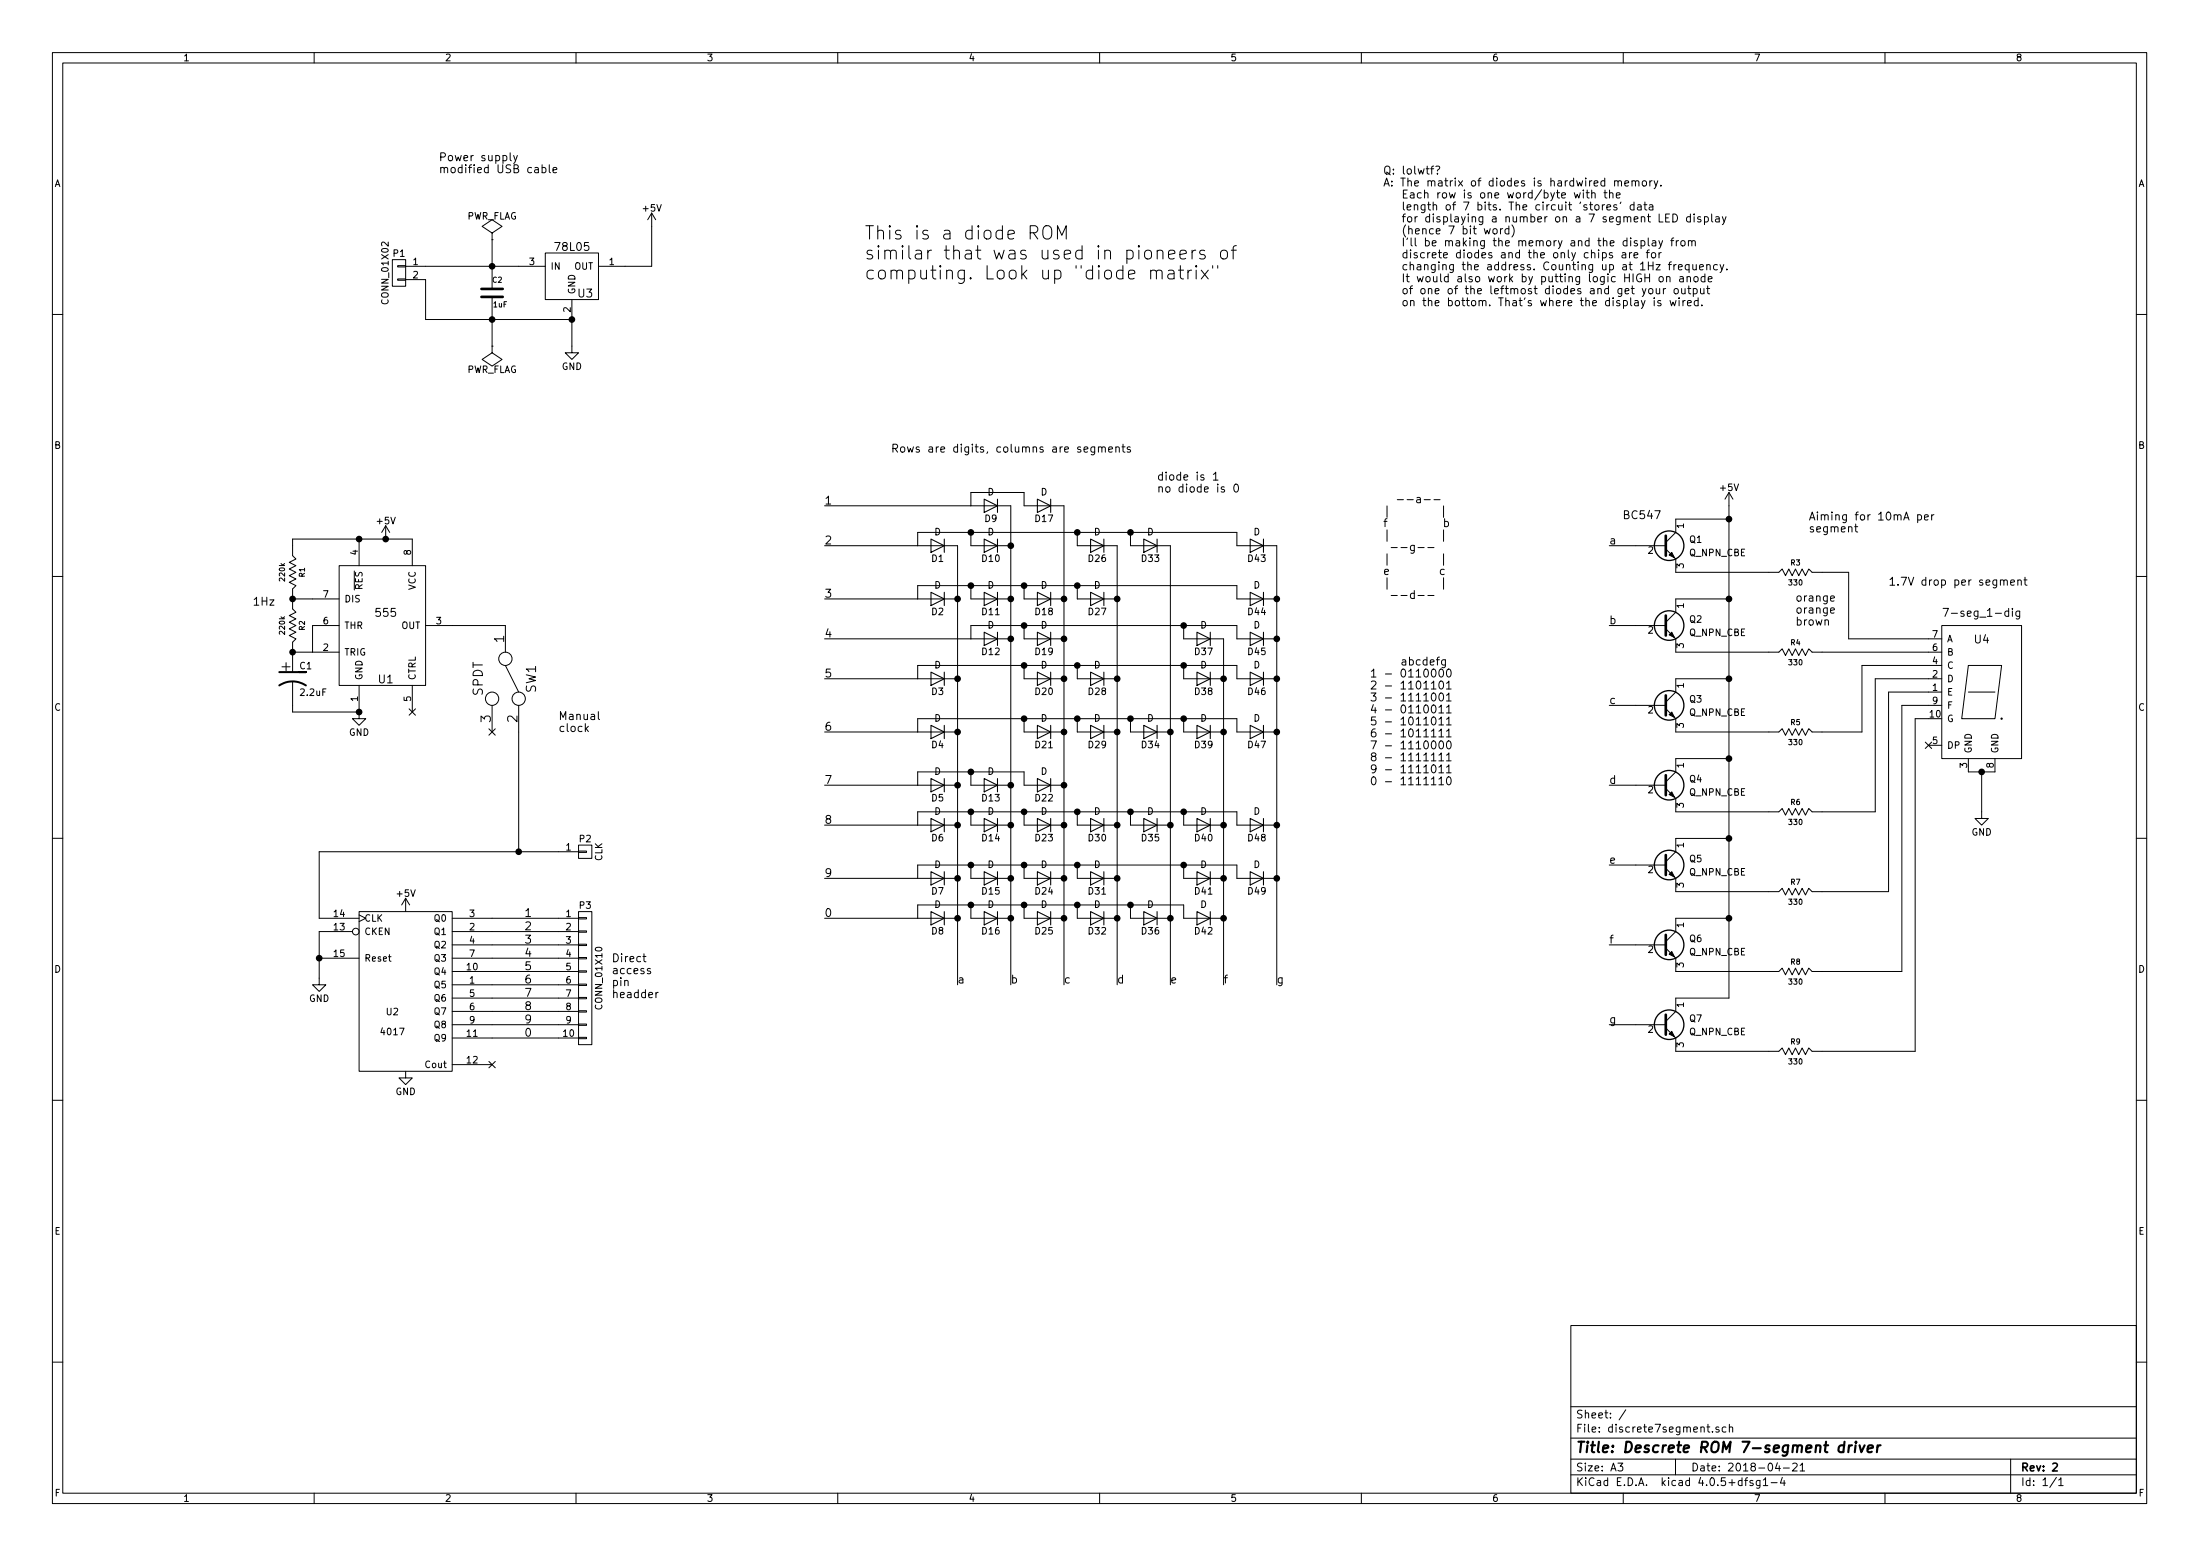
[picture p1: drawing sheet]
EESchema Schematic File Version 2
LIBS:custom-lib
LIBS:power
LIBS:device
LIBS:transistors
LIBS:conn
LIBS:linear
LIBS:regul
LIBS:74xx
LIBS:cmos4000
LIBS:adc-dac
LIBS:memory
LIBS:xilinx
LIBS:microcontrollers
LIBS:dsp
LIBS:microchip
LIBS:analog_switches
LIBS:motorola
LIBS:texas
LIBS:intel
LIBS:audio
LIBS:interface
LIBS:digital-audio
LIBS:philips
LIBS:display
LIBS:cypress
LIBS:siliconi
LIBS:opto
LIBS:atmel
LIBS:contrib
LIBS:valves
LIBS:discrete7segment-cache
EELAYER 25 0
EELAYER END
$Descr A3 16535 11693
encoding utf-8
Sheet 1 1
Title "Descrete ROM 7-segment driver"
Date "2018-04-21"
Rev "2"
Comp ""
Comment1 ""
Comment2 ""
Comment3 ""
Comment4 ""
$EndDescr
$Comp
L 4017 U2
U 1 1
P 3050 7450
F 0 "U2" H 2950 7300 50  0000 C CNN
F 1 "4017" H 2950 7150 50  0000 C CNN
F 2 "Housings_DIP:DIP-16_W7.62mm_LongPads" H 3050 7450 60  0001 C CNN
F 3 "" H 3050 7450 60  0001 C CNN
	1    3050 7450
	1    0    0    -1  
$EndComp
$Comp
L D D9
U 1 1
P 7450 3800
F 0 "D9" H 7450 3900 50  0000 C CNN
F 1 "D" H 7450 3700 50  0000 C CNN
F 2 "Diodes_ThroughHole:Diode_DO-41_SOD81_Vertical_KathodeUp" H 7450 3800 50  0001 C CNN
F 3 "" H 7450 3800 50  0000 C CNN
	1    7450 3800
	-1   0    0    1   
$EndComp
$Comp
L D D17
U 1 1
P 7850 3800
F 0 "D17" H 7850 3900 50  0000 C CNN
F 1 "D" H 7850 3700 50  0000 C CNN
F 2 "Diodes_ThroughHole:Diode_DO-41_SOD81_Vertical_KathodeUp" H 7850 3800 50  0001 C CNN
F 3 "" H 7850 3800 50  0000 C CNN
	1    7850 3800
	-1   0    0    1   
$EndComp
$Comp
L D D10
U 1 1
P 7450 4100
F 0 "D10" H 7450 4200 50  0000 C CNN
F 1 "D" H 7450 4000 50  0000 C CNN
F 2 "Diodes_ThroughHole:Diode_DO-41_SOD81_Vertical_KathodeUp" H 7450 4100 50  0001 C CNN
F 3 "" H 7450 4100 50  0000 C CNN
	1    7450 4100
	-1   0    0    1   
$EndComp
$Comp
L D D1
U 1 1
P 7050 4100
F 0 "D1" H 7050 4200 50  0000 C CNN
F 1 "D" H 7050 4000 50  0000 C CNN
F 2 "Diodes_ThroughHole:Diode_DO-41_SOD81_Vertical_KathodeUp" H 7050 4100 50  0001 C CNN
F 3 "" H 7050 4100 50  0000 C CNN
	1    7050 4100
	-1   0    0    1   
$EndComp
$Comp
L D D26
U 1 1
P 8250 4100
F 0 "D26" H 8250 4200 50  0000 C CNN
F 1 "D" H 8250 4000 50  0000 C CNN
F 2 "Diodes_ThroughHole:Diode_DO-41_SOD81_Vertical_KathodeUp" H 8250 4100 50  0001 C CNN
F 3 "" H 8250 4100 50  0000 C CNN
	1    8250 4100
	-1   0    0    1   
$EndComp
$Comp
L D D33
U 1 1
P 8650 4100
F 0 "D33" H 8650 4200 50  0000 C CNN
F 1 "D" H 8650 4000 50  0000 C CNN
F 2 "Diodes_ThroughHole:Diode_DO-41_SOD81_Vertical_KathodeUp" H 8650 4100 50  0001 C CNN
F 3 "" H 8650 4100 50  0000 C CNN
	1    8650 4100
	-1   0    0    1   
$EndComp
$Comp
L D D43
U 1 1
P 9450 4100
F 0 "D43" H 9450 4200 50  0000 C CNN
F 1 "D" H 9450 4000 50  0000 C CNN
F 2 "Diodes_ThroughHole:Diode_DO-41_SOD81_Vertical_KathodeUp" H 9450 4100 50  0001 C CNN
F 3 "" H 9450 4100 50  0000 C CNN
	1    9450 4100
	-1   0    0    1   
$EndComp
$Comp
L D D2
U 1 1
P 7050 4500
F 0 "D2" H 7050 4600 50  0000 C CNN
F 1 "D" H 7050 4400 50  0000 C CNN
F 2 "Diodes_ThroughHole:Diode_DO-41_SOD81_Vertical_KathodeUp" H 7050 4500 50  0001 C CNN
F 3 "" H 7050 4500 50  0000 C CNN
	1    7050 4500
	-1   0    0    1   
$EndComp
$Comp
L D D11
U 1 1
P 7450 4500
F 0 "D11" H 7450 4600 50  0000 C CNN
F 1 "D" H 7450 4400 50  0000 C CNN
F 2 "Diodes_ThroughHole:Diode_DO-41_SOD81_Vertical_KathodeUp" H 7450 4500 50  0001 C CNN
F 3 "" H 7450 4500 50  0000 C CNN
	1    7450 4500
	-1   0    0    1   
$EndComp
$Comp
L D D18
U 1 1
P 7850 4500
F 0 "D18" H 7850 4600 50  0000 C CNN
F 1 "D" H 7850 4400 50  0000 C CNN
F 2 "Diodes_ThroughHole:Diode_DO-41_SOD81_Vertical_KathodeUp" H 7850 4500 50  0001 C CNN
F 3 "" H 7850 4500 50  0000 C CNN
	1    7850 4500
	-1   0    0    1   
$EndComp
$Comp
L D D27
U 1 1
P 8250 4500
F 0 "D27" H 8250 4600 50  0000 C CNN
F 1 "D" H 8250 4400 50  0000 C CNN
F 2 "Diodes_ThroughHole:Diode_DO-41_SOD81_Vertical_KathodeUp" H 8250 4500 50  0001 C CNN
F 3 "" H 8250 4500 50  0000 C CNN
	1    8250 4500
	-1   0    0    1   
$EndComp
$Comp
L D D6
U 1 1
P 7050 6200
F 0 "D6" H 7050 6300 50  0000 C CNN
F 1 "D" H 7050 6100 50  0000 C CNN
F 2 "Diodes_ThroughHole:Diode_DO-41_SOD81_Vertical_KathodeUp" H 7050 6200 50  0001 C CNN
F 3 "" H 7050 6200 50  0000 C CNN
	1    7050 6200
	-1   0    0    1   
$EndComp
$Comp
L D D14
U 1 1
P 7450 6200
F 0 "D14" H 7450 6300 50  0000 C CNN
F 1 "D" H 7450 6100 50  0000 C CNN
F 2 "Diodes_ThroughHole:Diode_DO-41_SOD81_Vertical_KathodeUp" H 7450 6200 50  0001 C CNN
F 3 "" H 7450 6200 50  0000 C CNN
	1    7450 6200
	-1   0    0    1   
$EndComp
$Comp
L D D23
U 1 1
P 7850 6200
F 0 "D23" H 7850 6300 50  0000 C CNN
F 1 "D" H 7850 6100 50  0000 C CNN
F 2 "Diodes_ThroughHole:Diode_DO-41_SOD81_Vertical_KathodeUp" H 7850 6200 50  0001 C CNN
F 3 "" H 7850 6200 50  0000 C CNN
	1    7850 6200
	-1   0    0    1   
$EndComp
$Comp
L D D30
U 1 1
P 8250 6200
F 0 "D30" H 8250 6300 50  0000 C CNN
F 1 "D" H 8250 6100 50  0000 C CNN
F 2 "Diodes_ThroughHole:Diode_DO-41_SOD81_Vertical_KathodeUp" H 8250 6200 50  0001 C CNN
F 3 "" H 8250 6200 50  0000 C CNN
	1    8250 6200
	-1   0    0    1   
$EndComp
$Comp
L D D35
U 1 1
P 8650 6200
F 0 "D35" H 8650 6300 50  0000 C CNN
F 1 "D" H 8650 6100 50  0000 C CNN
F 2 "Diodes_ThroughHole:Diode_DO-41_SOD81_Vertical_KathodeUp" H 8650 6200 50  0001 C CNN
F 3 "" H 8650 6200 50  0000 C CNN
	1    8650 6200
	-1   0    0    1   
$EndComp
$Comp
L D D40
U 1 1
P 9050 6200
F 0 "D40" H 9050 6300 50  0000 C CNN
F 1 "D" H 9050 6100 50  0000 C CNN
F 2 "Diodes_ThroughHole:Diode_DO-41_SOD81_Vertical_KathodeUp" H 9050 6200 50  0001 C CNN
F 3 "" H 9050 6200 50  0000 C CNN
	1    9050 6200
	-1   0    0    1   
$EndComp
$Comp
L D D48
U 1 1
P 9450 6200
F 0 "D48" H 9450 6300 50  0000 C CNN
F 1 "D" H 9450 6100 50  0000 C CNN
F 2 "Diodes_ThroughHole:Diode_DO-41_SOD81_Vertical_KathodeUp" H 9450 6200 50  0001 C CNN
F 3 "" H 9450 6200 50  0000 C CNN
	1    9450 6200
	-1   0    0    1   
$EndComp
$Comp
L D D44
U 1 1
P 9450 4500
F 0 "D44" H 9450 4600 50  0000 C CNN
F 1 "D" H 9450 4400 50  0000 C CNN
F 2 "Diodes_ThroughHole:Diode_DO-41_SOD81_Vertical_KathodeUp" H 9450 4500 50  0001 C CNN
F 3 "" H 9450 4500 50  0000 C CNN
	1    9450 4500
	-1   0    0    1   
$EndComp
$Comp
L D D12
U 1 1
P 7450 4800
F 0 "D12" H 7450 4900 50  0000 C CNN
F 1 "D" H 7450 4700 50  0000 C CNN
F 2 "Diodes_ThroughHole:Diode_DO-41_SOD81_Vertical_KathodeUp" H 7450 4800 50  0001 C CNN
F 3 "" H 7450 4800 50  0000 C CNN
	1    7450 4800
	-1   0    0    1   
$EndComp
$Comp
L D D19
U 1 1
P 7850 4800
F 0 "D19" H 7850 4900 50  0000 C CNN
F 1 "D" H 7850 4700 50  0000 C CNN
F 2 "Diodes_ThroughHole:Diode_DO-41_SOD81_Vertical_KathodeUp" H 7850 4800 50  0001 C CNN
F 3 "" H 7850 4800 50  0000 C CNN
	1    7850 4800
	-1   0    0    1   
$EndComp
$Comp
L D D45
U 1 1
P 9450 4800
F 0 "D45" H 9450 4900 50  0000 C CNN
F 1 "D" H 9450 4700 50  0000 C CNN
F 2 "Diodes_ThroughHole:Diode_DO-41_SOD81_Vertical_KathodeUp" H 9450 4800 50  0001 C CNN
F 3 "" H 9450 4800 50  0000 C CNN
	1    9450 4800
	-1   0    0    1   
$EndComp
$Comp
L D D37
U 1 1
P 9050 4800
F 0 "D37" H 9050 4900 50  0000 C CNN
F 1 "D" H 9050 4700 50  0000 C CNN
F 2 "Diodes_ThroughHole:Diode_DO-41_SOD81_Vertical_KathodeUp" H 9050 4800 50  0001 C CNN
F 3 "" H 9050 4800 50  0000 C CNN
	1    9050 4800
	-1   0    0    1   
$EndComp
$Comp
L D D3
U 1 1
P 7050 5100
F 0 "D3" H 7050 5200 50  0000 C CNN
F 1 "D" H 7050 5000 50  0000 C CNN
F 2 "Diodes_ThroughHole:Diode_DO-41_SOD81_Vertical_KathodeUp" H 7050 5100 50  0001 C CNN
F 3 "" H 7050 5100 50  0000 C CNN
	1    7050 5100
	-1   0    0    1   
$EndComp
$Comp
L D D20
U 1 1
P 7850 5100
F 0 "D20" H 7850 5200 50  0000 C CNN
F 1 "D" H 7850 5000 50  0000 C CNN
F 2 "Diodes_ThroughHole:Diode_DO-41_SOD81_Vertical_KathodeUp" H 7850 5100 50  0001 C CNN
F 3 "" H 7850 5100 50  0000 C CNN
	1    7850 5100
	-1   0    0    1   
$EndComp
$Comp
L D D28
U 1 1
P 8250 5100
F 0 "D28" H 8250 5200 50  0000 C CNN
F 1 "D" H 8250 5000 50  0000 C CNN
F 2 "Diodes_ThroughHole:Diode_DO-41_SOD81_Vertical_KathodeUp" H 8250 5100 50  0001 C CNN
F 3 "" H 8250 5100 50  0000 C CNN
	1    8250 5100
	-1   0    0    1   
$EndComp
$Comp
L D D46
U 1 1
P 9450 5100
F 0 "D46" H 9450 5200 50  0000 C CNN
F 1 "D" H 9450 5000 50  0000 C CNN
F 2 "Diodes_ThroughHole:Diode_DO-41_SOD81_Vertical_KathodeUp" H 9450 5100 50  0001 C CNN
F 3 "" H 9450 5100 50  0000 C CNN
	1    9450 5100
	-1   0    0    1   
$EndComp
$Comp
L D D38
U 1 1
P 9050 5100
F 0 "D38" H 9050 5200 50  0000 C CNN
F 1 "D" H 9050 5000 50  0000 C CNN
F 2 "Diodes_ThroughHole:Diode_DO-41_SOD81_Vertical_KathodeUp" H 9050 5100 50  0001 C CNN
F 3 "" H 9050 5100 50  0000 C CNN
	1    9050 5100
	-1   0    0    1   
$EndComp
$Comp
L D D4
U 1 1
P 7050 5500
F 0 "D4" H 7050 5600 50  0000 C CNN
F 1 "D" H 7050 5400 50  0000 C CNN
F 2 "Diodes_ThroughHole:Diode_DO-41_SOD81_Vertical_KathodeUp" H 7050 5500 50  0001 C CNN
F 3 "" H 7050 5500 50  0000 C CNN
	1    7050 5500
	-1   0    0    1   
$EndComp
$Comp
L D D21
U 1 1
P 7850 5500
F 0 "D21" H 7850 5600 50  0000 C CNN
F 1 "D" H 7850 5400 50  0000 C CNN
F 2 "Diodes_ThroughHole:Diode_DO-41_SOD81_Vertical_KathodeUp" H 7850 5500 50  0001 C CNN
F 3 "" H 7850 5500 50  0000 C CNN
	1    7850 5500
	-1   0    0    1   
$EndComp
$Comp
L D D29
U 1 1
P 8250 5500
F 0 "D29" H 8250 5600 50  0000 C CNN
F 1 "D" H 8250 5400 50  0000 C CNN
F 2 "Diodes_ThroughHole:Diode_DO-41_SOD81_Vertical_KathodeUp" H 8250 5500 50  0001 C CNN
F 3 "" H 8250 5500 50  0000 C CNN
	1    8250 5500
	-1   0    0    1   
$EndComp
$Comp
L D D34
U 1 1
P 8650 5500
F 0 "D34" H 8650 5600 50  0000 C CNN
F 1 "D" H 8650 5400 50  0000 C CNN
F 2 "Diodes_ThroughHole:Diode_DO-41_SOD81_Vertical_KathodeUp" H 8650 5500 50  0001 C CNN
F 3 "" H 8650 5500 50  0000 C CNN
	1    8650 5500
	-1   0    0    1   
$EndComp
$Comp
L D D39
U 1 1
P 9050 5500
F 0 "D39" H 9050 5600 50  0000 C CNN
F 1 "D" H 9050 5400 50  0000 C CNN
F 2 "Diodes_ThroughHole:Diode_DO-41_SOD81_Vertical_KathodeUp" H 9050 5500 50  0001 C CNN
F 3 "" H 9050 5500 50  0000 C CNN
	1    9050 5500
	-1   0    0    1   
$EndComp
$Comp
L D D47
U 1 1
P 9450 5500
F 0 "D47" H 9450 5600 50  0000 C CNN
F 1 "D" H 9450 5400 50  0000 C CNN
F 2 "Diodes_ThroughHole:Diode_DO-41_SOD81_Vertical_KathodeUp" H 9450 5500 50  0001 C CNN
F 3 "" H 9450 5500 50  0000 C CNN
	1    9450 5500
	-1   0    0    1   
$EndComp
$Comp
L D D5
U 1 1
P 7050 5900
F 0 "D5" H 7050 6000 50  0000 C CNN
F 1 "D" H 7050 5800 50  0000 C CNN
F 2 "Diodes_ThroughHole:Diode_DO-41_SOD81_Vertical_KathodeUp" H 7050 5900 50  0001 C CNN
F 3 "" H 7050 5900 50  0000 C CNN
	1    7050 5900
	-1   0    0    1   
$EndComp
$Comp
L D D22
U 1 1
P 7850 5900
F 0 "D22" H 7850 6000 50  0000 C CNN
F 1 "D" H 7850 5800 50  0000 C CNN
F 2 "Diodes_ThroughHole:Diode_DO-41_SOD81_Vertical_KathodeUp" H 7850 5900 50  0001 C CNN
F 3 "" H 7850 5900 50  0000 C CNN
	1    7850 5900
	-1   0    0    1   
$EndComp
$Comp
L D D13
U 1 1
P 7450 5900
F 0 "D13" H 7450 6000 50  0000 C CNN
F 1 "D" H 7450 5800 50  0000 C CNN
F 2 "Diodes_ThroughHole:Diode_DO-41_SOD81_Vertical_KathodeUp" H 7450 5900 50  0001 C CNN
F 3 "" H 7450 5900 50  0000 C CNN
	1    7450 5900
	-1   0    0    1   
$EndComp
$Comp
L D D7
U 1 1
P 7050 6600
F 0 "D7" H 7050 6700 50  0000 C CNN
F 1 "D" H 7050 6500 50  0000 C CNN
F 2 "Diodes_ThroughHole:Diode_DO-41_SOD81_Vertical_KathodeUp" H 7050 6600 50  0001 C CNN
F 3 "" H 7050 6600 50  0000 C CNN
	1    7050 6600
	-1   0    0    1   
$EndComp
$Comp
L D D15
U 1 1
P 7450 6600
F 0 "D15" H 7450 6700 50  0000 C CNN
F 1 "D" H 7450 6500 50  0000 C CNN
F 2 "Diodes_ThroughHole:Diode_DO-41_SOD81_Vertical_KathodeUp" H 7450 6600 50  0001 C CNN
F 3 "" H 7450 6600 50  0000 C CNN
	1    7450 6600
	-1   0    0    1   
$EndComp
$Comp
L D D24
U 1 1
P 7850 6600
F 0 "D24" H 7850 6700 50  0000 C CNN
F 1 "D" H 7850 6500 50  0000 C CNN
F 2 "Diodes_ThroughHole:Diode_DO-41_SOD81_Vertical_KathodeUp" H 7850 6600 50  0001 C CNN
F 3 "" H 7850 6600 50  0000 C CNN
	1    7850 6600
	-1   0    0    1   
$EndComp
$Comp
L D D31
U 1 1
P 8250 6600
F 0 "D31" H 8250 6700 50  0000 C CNN
F 1 "D" H 8250 6500 50  0000 C CNN
F 2 "Diodes_ThroughHole:Diode_DO-41_SOD81_Vertical_KathodeUp" H 8250 6600 50  0001 C CNN
F 3 "" H 8250 6600 50  0000 C CNN
	1    8250 6600
	-1   0    0    1   
$EndComp
$Comp
L D D41
U 1 1
P 9050 6600
F 0 "D41" H 9050 6700 50  0000 C CNN
F 1 "D" H 9050 6500 50  0000 C CNN
F 2 "Diodes_ThroughHole:Diode_DO-41_SOD81_Vertical_KathodeUp" H 9050 6600 50  0001 C CNN
F 3 "" H 9050 6600 50  0000 C CNN
	1    9050 6600
	-1   0    0    1   
$EndComp
$Comp
L D D49
U 1 1
P 9450 6600
F 0 "D49" H 9450 6700 50  0000 C CNN
F 1 "D" H 9450 6500 50  0000 C CNN
F 2 "Diodes_ThroughHole:Diode_DO-41_SOD81_Vertical_KathodeUp" H 9450 6600 50  0001 C CNN
F 3 "" H 9450 6600 50  0000 C CNN
	1    9450 6600
	-1   0    0    1   
$EndComp
$Comp
L D D42
U 1 1
P 9050 6900
F 0 "D42" H 9050 7000 50  0000 C CNN
F 1 "D" H 9050 6800 50  0000 C CNN
F 2 "Diodes_ThroughHole:Diode_DO-41_SOD81_Vertical_KathodeUp" H 9050 6900 50  0001 C CNN
F 3 "" H 9050 6900 50  0000 C CNN
	1    9050 6900
	-1   0    0    1   
$EndComp
$Comp
L D D36
U 1 1
P 8650 6900
F 0 "D36" H 8650 7000 50  0000 C CNN
F 1 "D" H 8650 6800 50  0000 C CNN
F 2 "Diodes_ThroughHole:Diode_DO-41_SOD81_Vertical_KathodeUp" H 8650 6900 50  0001 C CNN
F 3 "" H 8650 6900 50  0000 C CNN
	1    8650 6900
	-1   0    0    1   
$EndComp
$Comp
L D D32
U 1 1
P 8250 6900
F 0 "D32" H 8250 7000 50  0000 C CNN
F 1 "D" H 8250 6800 50  0000 C CNN
F 2 "Diodes_ThroughHole:Diode_DO-41_SOD81_Vertical_KathodeUp" H 8250 6900 50  0001 C CNN
F 3 "" H 8250 6900 50  0000 C CNN
	1    8250 6900
	-1   0    0    1   
$EndComp
$Comp
L D D25
U 1 1
P 7850 6900
F 0 "D25" H 7850 7000 50  0000 C CNN
F 1 "D" H 7850 6800 50  0000 C CNN
F 2 "Diodes_ThroughHole:Diode_DO-41_SOD81_Vertical_KathodeUp" H 7850 6900 50  0001 C CNN
F 3 "" H 7850 6900 50  0000 C CNN
	1    7850 6900
	-1   0    0    1   
$EndComp
$Comp
L D D16
U 1 1
P 7450 6900
F 0 "D16" H 7450 7000 50  0000 C CNN
F 1 "D" H 7450 6800 50  0000 C CNN
F 2 "Diodes_ThroughHole:Diode_DO-41_SOD81_Vertical_KathodeUp" H 7450 6900 50  0001 C CNN
F 3 "" H 7450 6900 50  0000 C CNN
	1    7450 6900
	-1   0    0    1   
$EndComp
$Comp
L D D8
U 1 1
P 7050 6900
F 0 "D8" H 7050 7000 50  0000 C CNN
F 1 "D" H 7050 6800 50  0000 C CNN
F 2 "Diodes_ThroughHole:Diode_DO-41_SOD81_Vertical_KathodeUp" H 7050 6900 50  0001 C CNN
F 3 "" H 7050 6900 50  0000 C CNN
	1    7050 6900
	-1   0    0    1   
$EndComp
Text Notes 6500 2100 0    100  ~ 0
This is a diode ROM\nsimilar that was used in pioneers of\ncomputing. Look up "diode matrix"
Text Notes 6700 3400 0    60   ~ 0
Rows are digits, columns are segments
Text Notes 10400 4500 0    60   ~ 0
  --a--\n|        |\nf         b\n|        |\n --g--\n|        |\ne        c\n|        |\n --d--
$Comp
L PWR_FLAG #FLG01
U 1 1
P 3700 1800
F 0 "#FLG01" H 3700 1895 50  0001 C CNN
F 1 "PWR_FLAG" H 3700 1980 50  0000 C CNN
F 2 "" H 3700 1800 50  0000 C CNN
F 3 "" H 3700 1800 50  0000 C CNN
	1    3700 1800
	1    0    0    -1  
$EndComp
$Comp
L CONN_01X02 P1
U 1 1
P 3000 2050
F 0 "P1" H 3000 2200 50  0000 C CNN
F 1 "CONN_01X02" V 3100 2050 50  0000 C CNN
F 2 "Pin_Headers:Pin_Header_Straight_1x02" H 3000 2050 50  0001 C CNN
F 3 "" H 3000 2050 50  0000 C CNN
	1    3000 2050
	-1   0    0    -1  
$EndComp
$Comp
L GND #PWR02
U 1 1
P 4300 2600
F 0 "#PWR02" H 4300 2350 50  0001 C CNN
F 1 "GND" H 4300 2450 50  0000 C CNN
F 2 "" H 4300 2600 50  0000 C CNN
F 3 "" H 4300 2600 50  0000 C CNN
	1    4300 2600
	1    0    0    -1  
$EndComp
$Comp
L +5V #PWR03
U 1 1
P 4900 1700
F 0 "#PWR03" H 4900 1550 50  0001 C CNN
F 1 "+5V" H 4900 1840 50  0000 C CNN
F 2 "" H 4900 1700 50  0000 C CNN
F 3 "" H 4900 1700 50  0000 C CNN
	1    4900 1700
	1    0    0    -1  
$EndComp
$Comp
L +5V #PWR04
U 1 1
P 2900 4050
F 0 "#PWR04" H 2900 3900 50  0001 C CNN
F 1 "+5V" H 2900 4190 50  0000 C CNN
F 2 "" H 2900 4050 50  0000 C CNN
F 3 "" H 2900 4050 50  0000 C CNN
	1    2900 4050
	1    0    0    -1  
$EndComp
$Comp
L +5V #PWR05
U 1 1
P 3050 6850
F 0 "#PWR05" H 3050 6700 50  0001 C CNN
F 1 "+5V" H 3050 6990 50  0000 C CNN
F 2 "" H 3050 6850 50  0000 C CNN
F 3 "" H 3050 6850 50  0000 C CNN
	1    3050 6850
	1    0    0    -1  
$EndComp
$Comp
L GND #PWR06
U 1 1
P 2700 5350
F 0 "#PWR06" H 2700 5100 50  0001 C CNN
F 1 "GND" H 2700 5200 50  0000 C CNN
F 2 "" H 2700 5350 50  0000 C CNN
F 3 "" H 2700 5350 50  0000 C CNN
	1    2700 5350
	1    0    0    -1  
$EndComp
$Comp
L GND #PWR07
U 1 1
P 3050 8050
F 0 "#PWR07" H 3050 7800 50  0001 C CNN
F 1 "GND" H 3050 7900 50  0000 C CNN
F 2 "" H 3050 8050 50  0000 C CNN
F 3 "" H 3050 8050 50  0000 C CNN
	1    3050 8050
	1    0    0    -1  
$EndComp
Text Label 7200 7400 0    60   ~ 0
a
Text Label 7600 7400 0    60   ~ 0
b
Text Label 8000 7400 0    60   ~ 0
c
Text Label 8400 7400 0    60   ~ 0
d
Text Label 8800 7400 0    60   ~ 0
e
Text Label 9200 7400 0    60   ~ 0
f
Text Label 9600 7400 0    60   ~ 0
g
$Comp
L R R1
U 1 1
P 2200 4300
F 0 "R1" H 2200 4375 40  0000 C CNN
F 1 "220k" H 2200 4225 40  0000 C CNN
F 2 "Resistors_ThroughHole:Resistor_Horizontal_RM7mm" H 2200 4300 60  0001 C CNN
F 3 "" H 2200 4300 60  0000 C CNN
	1    2200 4300
	0    1    1    0   
$EndComp
$Comp
L R R2
U 1 1
P 2200 4700
F 0 "R2" H 2200 4775 40  0000 C CNN
F 1 "220k" H 2200 4625 40  0000 C CNN
F 2 "Resistors_ThroughHole:Resistor_Horizontal_RM7mm" H 2200 4700 60  0001 C CNN
F 3 "" H 2200 4700 60  0000 C CNN
	1    2200 4700
	0    1    1    0   
$EndComp
$Comp
L 555 U1
U 1 1
P 2900 4700
F 0 "U1" H 2900 4300 60  0000 C CNN
F 1 "555" H 2900 4800 60  0000 C CNN
F 2 "Housings_DIP:DIP-8_W7.62mm_LongPads" H 2600 4800 60  0001 C CNN
F 3 "" H 2600 4800 60  0000 C CNN
	1    2900 4700
	1    0    0    -1  
$EndComp
$Comp
L GND #PWR08
U 1 1
P 2400 7350
F 0 "#PWR08" H 2400 7100 50  0001 C CNN
F 1 "GND" H 2400 7200 50  0000 C CNN
F 2 "" H 2400 7350 50  0000 C CNN
F 3 "" H 2400 7350 50  0000 C CNN
	1    2400 7350
	1    0    0    -1  
$EndComp
NoConn ~ 3700 8000
Text Notes 3300 1300 0    60   ~ 0
Power supply\nmodified USB cable
Text Notes 1900 4550 0    60   ~ 0
1Hz
$Comp
L +5V #PWR09
U 1 1
P 13000 3800
F 0 "#PWR09" H 13000 3650 50  0001 C CNN
F 1 "+5V" H 13000 3940 50  0000 C CNN
F 2 "" H 13000 3800 50  0000 C CNN
F 3 "" H 13000 3800 50  0000 C CNN
	1    13000 3800
	1    0    0    -1  
$EndComp
Text Label 12100 4100 0    60   ~ 0
a
Text Label 12100 4700 0    60   ~ 0
b
Text Label 12100 5300 0    60   ~ 0
c
Text Label 12100 5900 0    60   ~ 0
d
Text Label 12100 6500 0    60   ~ 0
e
Text Label 12100 7100 0    60   ~ 0
f
Text Label 12100 7700 0    60   ~ 0
g
Text Notes 10300 5900 0    60   ~ 0
     abcdefg\n1 - 0110000\n2 - 1101101\n3 - 1111001\n4 - 0110011\n5 - 1011011\n6 - 1011111\n7 - 1110000\n8 - 1111111\n9 - 1111011\n0 - 1111110
Text Notes 10400 2300 0    60   ~ 0
Q: lolwtf?\nA: The matrix of diodes is hardwired memory.\n   Each row is one word/byte with the \n   length of 7 bits. The circuit 'stores' data\n   for displaying a number on a 7 segment LED display\n   (hence 7 bit word)\n   I'll be making the memory and the display from\n   discrete diodes and the only chips are for\n   changing the address. Counting up at 1Hz frequency.\n   It would also work by putting logic HIGH on anode\n   of one of the leftmost diodes and get your output\n   on the bottom. That's where the display is wired.
Text Notes 8700 3700 0    60   ~ 0
diode is 1\nno diode is 0
NoConn ~ 3100 5350
$Comp
L CONN_01X01 P2
U 1 1
P 4400 6400
F 0 "P2" H 4400 6500 50  0000 C CNN
F 1 "CLK" V 4500 6400 50  0000 C CNN
F 2 "Pin_Headers:Pin_Header_Straight_1x01" H 4400 6400 50  0001 C CNN
F 3 "" H 4400 6400 50  0000 C CNN
	1    4400 6400
	1    0    0    -1  
$EndComp
Text Label 6200 3800 0    60   ~ 0
1
Text Label 6200 4100 0    60   ~ 0
2
Text Label 6200 4500 0    60   ~ 0
3
Text Label 6200 4800 0    60   ~ 0
4
Text Label 6200 5100 0    60   ~ 0
5
Text Label 6200 5500 0    60   ~ 0
6
Text Label 6200 5900 0    60   ~ 0
7
Text Label 6200 6200 0    60   ~ 0
8
Text Label 6200 6600 0    60   ~ 0
9
Text Label 6200 6900 0    60   ~ 0
0
Text Label 4000 6900 2    60   ~ 0
1
Text Label 4000 7000 2    60   ~ 0
2
Text Label 4000 7100 2    60   ~ 0
3
Text Label 4000 7200 2    60   ~ 0
4
Text Label 4000 7300 2    60   ~ 0
5
Text Label 4000 7400 2    60   ~ 0
6
Text Label 4000 7500 2    60   ~ 0
7
Text Label 4000 7600 2    60   ~ 0
8
Text Label 4000 7700 2    60   ~ 0
9
Text Label 4000 7800 2    60   ~ 0
0
$Comp
L CONN_01X10 P3
U 1 1
P 4400 7350
F 0 "P3" H 4400 7900 50  0000 C CNN
F 1 "CONN_01X10" V 4500 7350 50  0000 C CNN
F 2 "Pin_Headers:Pin_Header_Straight_1x10" H 4400 7350 50  0001 C CNN
F 3 "" H 4400 7350 50  0000 C CNN
	1    4400 7350
	1    0    0    -1  
$EndComp
$Comp
L 78L05 U3
U 1 1
P 4300 2100
F 0 "U3" H 4400 2000 60  0000 C CNN
F 1 "78L05" H 4300 2350 60  0000 C CNN
F 2 "TO_SOT_Packages_THT:TO-92_Inline_Narrow_Oval" H 4200 2200 60  0001 C CNN
F 3 "" H 4200 2200 60  0000 C CNN
	1    4300 2100
	1    0    0    -1  
$EndComp
$Comp
L C C2
U 1 1
P 3700 2200
F 0 "C2" H 3700 2300 40  0000 L CNN
F 1 "1uF" H 3706 2115 40  0000 L CNN
F 2 "Capacitors_ThroughHole:C_Radial_D5_L6_P2.5" H 3738 2050 30  0001 C CNN
F 3 "" H 3700 2200 60  0000 C CNN
	1    3700 2200
	1    0    0    -1  
$EndComp
$Comp
L PWR_FLAG #FLG010
U 1 1
P 3700 2600
F 0 "#FLG010" H 3700 2695 50  0001 C CNN
F 1 "PWR_FLAG" H 3700 2780 50  0000 C CNN
F 2 "" H 3700 2600 50  0000 C CNN
F 3 "" H 3700 2600 50  0000 C CNN
	1    3700 2600
	1    0    0    1   
$EndComp
$Comp
L 7-seg_1-dig U4
U 1 1
P 14900 5200
F 0 "U4" H 14900 5600 60  0000 C CNN
F 1 "7-seg_1-dig" H 14900 5800 60  0000 C CNN
F 2 "Displays_7-Segment:7SegmentLED_LTS6760_LTS6780" H 14900 5200 60  0001 C CNN
F 3 "" H 14900 5200 60  0001 C CNN
	1    14900 5200
	1    0    0    -1  
$EndComp
$Comp
L GND #PWR011
U 1 1
P 14900 6100
F 0 "#PWR011" H 14900 5850 50  0001 C CNN
F 1 "GND" H 14900 5950 50  0000 C CNN
F 2 "" H 14900 6100 50  0000 C CNN
F 3 "" H 14900 6100 50  0000 C CNN
	1    14900 6100
	1    0    0    -1  
$EndComp
Connection ~ 8400 4500
Connection ~ 7600 4500
Connection ~ 8000 5500
Connection ~ 7600 4800
Connection ~ 8000 4500
Connection ~ 8000 4800
Connection ~ 8000 5100
Connection ~ 8400 5100
Connection ~ 8400 5500
Connection ~ 8800 5500
Connection ~ 9200 5500
Connection ~ 9200 5100
Connection ~ 9600 5100
Connection ~ 9600 4800
Connection ~ 9600 4500
Connection ~ 7600 4100
Connection ~ 7200 4500
Connection ~ 7200 5100
Connection ~ 7200 5500
Connection ~ 9600 5500
Connection ~ 9600 6200
Connection ~ 9600 6600
Connection ~ 9200 6900
Connection ~ 9200 6200
Connection ~ 8800 6200
Connection ~ 9200 6600
Connection ~ 8800 6900
Connection ~ 8400 6600
Connection ~ 8400 6900
Connection ~ 8400 6200
Connection ~ 8000 6200
Connection ~ 8000 6600
Connection ~ 8000 6900
Connection ~ 7600 6900
Connection ~ 7600 6600
Connection ~ 7600 6200
Connection ~ 7200 5900
Connection ~ 7200 6200
Connection ~ 7200 6600
Connection ~ 7200 6900
Connection ~ 8500 6800
Wire Wire Line
	8900 6800 8900 6900
Connection ~ 8100 6800
Wire Wire Line
	8500 6800 8500 6900
Connection ~ 7700 6800
Wire Wire Line
	8100 6800 8100 6900
Connection ~ 7300 6800
Wire Wire Line
	7700 6800 7700 6900
Wire Wire Line
	7300 6800 7300 6900
Wire Wire Line
	6900 6800 8900 6800
Wire Wire Line
	6900 6900 6900 6800
Connection ~ 8900 6500
Wire Wire Line
	9300 6500 9300 6600
Connection ~ 8100 6500
Connection ~ 7700 6500
Wire Wire Line
	8100 6500 8100 6600
Connection ~ 7300 6500
Wire Wire Line
	7700 6500 7700 6600
Wire Wire Line
	7300 6500 7300 6600
Wire Wire Line
	6900 6500 9300 6500
Wire Wire Line
	6900 6600 6900 6500
Connection ~ 8900 6100
Wire Wire Line
	9300 6100 9300 6200
Connection ~ 8500 6100
Wire Wire Line
	8900 6100 8900 6200
Connection ~ 8100 6100
Wire Wire Line
	8500 6100 8500 6200
Connection ~ 7700 6100
Wire Wire Line
	8100 6100 8100 6200
Connection ~ 7300 6100
Wire Wire Line
	7700 6100 7700 6200
Wire Wire Line
	7300 6100 7300 6200
Wire Wire Line
	6900 6100 9300 6100
Wire Wire Line
	6900 6200 6900 6100
Wire Wire Line
	6900 5900 6900 5800
Connection ~ 8900 5400
Wire Wire Line
	9300 5400 9300 5500
Connection ~ 8500 5400
Wire Wire Line
	8900 5400 8900 5500
Connection ~ 8100 5400
Wire Wire Line
	8500 5400 8500 5500
Connection ~ 7700 5400
Wire Wire Line
	8100 5400 8100 5500
Wire Wire Line
	7700 5400 7700 5500
Wire Wire Line
	6900 5400 9300 5400
Wire Wire Line
	6900 5500 6900 5400
Connection ~ 8900 5000
Wire Wire Line
	9300 5000 9300 5100
Connection ~ 8100 5000
Wire Wire Line
	8900 5000 8900 5100
Connection ~ 7700 5000
Wire Wire Line
	8100 5000 8100 5100
Wire Wire Line
	7700 5000 7700 5100
Wire Wire Line
	6900 5000 9300 5000
Wire Wire Line
	6900 5100 6900 5000
Connection ~ 8900 4700
Wire Wire Line
	9300 4700 9300 4800
Connection ~ 7700 4700
Wire Wire Line
	8900 4700 8900 4800
Wire Wire Line
	7700 4700 7700 4800
Wire Wire Line
	7300 4700 9300 4700
Wire Wire Line
	7300 4800 7300 4700
Connection ~ 8100 4400
Wire Wire Line
	9300 4400 9300 4500
Connection ~ 7700 4400
Wire Wire Line
	8100 4400 8100 4500
Connection ~ 7300 4400
Wire Wire Line
	7700 4400 7700 4500
Wire Wire Line
	7300 4400 7300 4500
Wire Wire Line
	6900 4400 9300 4400
Wire Wire Line
	6900 4500 6900 4400
Connection ~ 8500 4000
Wire Wire Line
	9300 4000 9300 4100
Connection ~ 8100 4000
Wire Wire Line
	8500 4000 8500 4100
Connection ~ 7300 4000
Wire Wire Line
	8100 4000 8100 4100
Wire Wire Line
	7300 4000 7300 4100
Wire Wire Line
	6900 4000 9300 4000
Wire Wire Line
	6900 4100 6900 4000
Wire Wire Line
	7700 3700 7700 3800
Wire Wire Line
	7300 3700 7700 3700
Wire Wire Line
	7300 3800 7300 3700
Wire Wire Line
	9600 4100 9600 7400
Wire Wire Line
	9200 4800 9200 7400
Wire Wire Line
	8800 4100 8800 7400
Wire Wire Line
	8400 4100 8400 7400
Wire Wire Line
	8000 3800 8000 7400
Wire Wire Line
	7600 3800 7600 7400
Wire Wire Line
	7200 4100 7200 7400
Wire Wire Line
	2400 6400 2400 6900
Wire Wire Line
	2200 4050 3100 4050
Connection ~ 2900 4050
Wire Wire Line
	2200 4050 2200 4100
Connection ~ 2700 4050
Wire Wire Line
	2350 4500 2200 4500
Connection ~ 2200 4500
Wire Wire Line
	2350 4700 2350 4900
Wire Wire Line
	2350 4900 2200 4900
Wire Wire Line
	2200 5350 2200 5300
Connection ~ 2700 5350
Wire Wire Line
	2400 7000 2400 7350
Connection ~ 2400 7200
Wire Wire Line
	12300 4100 12100 4100
Wire Wire Line
	12600 3900 13000 3900
Wire Wire Line
	13000 3800 13000 7500
Wire Wire Line
	13000 4500 12600 4500
Connection ~ 13000 3900
Wire Wire Line
	13000 5100 12600 5100
Connection ~ 13000 4500
Wire Wire Line
	13000 5700 12600 5700
Connection ~ 13000 5100
Wire Wire Line
	13000 6300 12600 6300
Connection ~ 13000 5700
Wire Wire Line
	13000 6900 12600 6900
Connection ~ 13000 6300
Wire Wire Line
	13000 7500 12600 7500
Connection ~ 13000 6900
Wire Wire Line
	12300 4700 12100 4700
Wire Wire Line
	12300 5300 12100 5300
Wire Wire Line
	12300 5900 12100 5900
Wire Wire Line
	12300 6500 12100 6500
Wire Wire Line
	12300 7100 12100 7100
Wire Wire Line
	12300 7700 12100 7700
Wire Wire Line
	6900 5800 7700 5800
Wire Wire Line
	7700 5800 7700 5900
Wire Wire Line
	7300 5800 7300 5900
Connection ~ 7300 5800
Connection ~ 8000 5900
Connection ~ 7600 5900
Wire Wire Line
	8900 6500 8900 6600
Wire Wire Line
	2700 5350 2200 5350
Connection ~ 2200 4900
Wire Wire Line
	6900 4100 6200 4100
Wire Wire Line
	6900 4500 6200 4500
Wire Wire Line
	7300 4800 6200 4800
Wire Wire Line
	6900 5100 6200 5100
Wire Wire Line
	6900 5500 6200 5500
Wire Wire Line
	6900 5900 6200 5900
Wire Wire Line
	6900 6200 6200 6200
Wire Wire Line
	6900 6600 6200 6600
Wire Wire Line
	6900 6900 6200 6900
Wire Wire Line
	7300 3800 6200 3800
Wire Wire Line
	3400 4700 3800 4700
Wire Wire Line
	3700 6900 4200 6900
Wire Wire Line
	3700 7000 4200 7000
Wire Wire Line
	3700 7100 4200 7100
Wire Wire Line
	3700 7200 4200 7200
Wire Wire Line
	3700 7300 4200 7300
Wire Wire Line
	3700 7400 4200 7400
Wire Wire Line
	3700 7500 4200 7500
Wire Wire Line
	3700 7600 4200 7600
Wire Wire Line
	3700 7700 4200 7700
Wire Wire Line
	3700 7800 4200 7800
Wire Wire Line
	3200 2000 3900 2000
Connection ~ 4300 2400
Wire Wire Line
	4300 2400 4300 2600
Wire Wire Line
	4900 2000 4900 1700
Connection ~ 3700 2400
Connection ~ 3700 2000
Wire Wire Line
	3200 2100 3200 2400
Wire Wire Line
	3700 2400 3700 2600
Wire Wire Line
	2400 6400 4200 6400
Wire Wire Line
	14800 5800 15000 5800
Wire Wire Line
	14900 6100 14900 5800
Connection ~ 14900 5800
Wire Wire Line
	14400 5400 14400 7900
Wire Wire Line
	14300 5300 14300 7300
Wire Wire Line
	14200 5200 14200 6700
Wire Wire Line
	14100 5100 14100 6100
Wire Wire Line
	14000 5000 14000 5500
Wire Wire Line
	14500 5400 14400 5400
Wire Wire Line
	14500 5300 14300 5300
Wire Wire Line
	14500 5200 14200 5200
Wire Wire Line
	14500 5100 14100 5100
Wire Wire Line
	14500 5000 14000 5000
Wire Wire Line
	14500 4800 13900 4800
Wire Wire Line
	13900 4800 13900 4300
$Comp
L R R3
U 1 1
P 13500 4300
F 0 "R3" H 13500 4375 40  0000 C CNN
F 1 "330" H 13500 4225 40  0000 C CNN
F 2 "Resistors_ThroughHole:Resistor_Horizontal_RM7mm" H 13500 4300 60  0001 C CNN
F 3 "" H 13500 4300 60  0000 C CNN
	1    13500 4300
	1    0    0    -1  
$EndComp
$Comp
L R R4
U 1 1
P 13500 4900
F 0 "R4" H 13500 4975 40  0000 C CNN
F 1 "330" H 13500 4825 40  0000 C CNN
F 2 "Resistors_ThroughHole:Resistor_Horizontal_RM7mm" H 13500 4900 60  0001 C CNN
F 3 "" H 13500 4900 60  0000 C CNN
	1    13500 4900
	1    0    0    -1  
$EndComp
$Comp
L R R5
U 1 1
P 13500 5500
F 0 "R5" H 13500 5575 40  0000 C CNN
F 1 "330" H 13500 5425 40  0000 C CNN
F 2 "Resistors_ThroughHole:Resistor_Horizontal_RM7mm" H 13500 5500 60  0001 C CNN
F 3 "" H 13500 5500 60  0000 C CNN
	1    13500 5500
	1    0    0    -1  
$EndComp
$Comp
L R R6
U 1 1
P 13500 6100
F 0 "R6" H 13500 6175 40  0000 C CNN
F 1 "330" H 13500 6025 40  0000 C CNN
F 2 "Resistors_ThroughHole:Resistor_Horizontal_RM7mm" H 13500 6100 60  0001 C CNN
F 3 "" H 13500 6100 60  0000 C CNN
	1    13500 6100
	1    0    0    -1  
$EndComp
$Comp
L R R7
U 1 1
P 13500 6700
F 0 "R7" H 13500 6775 40  0000 C CNN
F 1 "330" H 13500 6625 40  0000 C CNN
F 2 "Resistors_ThroughHole:Resistor_Horizontal_RM7mm" H 13500 6700 60  0001 C CNN
F 3 "" H 13500 6700 60  0000 C CNN
	1    13500 6700
	1    0    0    -1  
$EndComp
$Comp
L R R8
U 1 1
P 13500 7300
F 0 "R8" H 13500 7375 40  0000 C CNN
F 1 "330" H 13500 7225 40  0000 C CNN
F 2 "Resistors_ThroughHole:Resistor_Horizontal_RM7mm" H 13500 7300 60  0001 C CNN
F 3 "" H 13500 7300 60  0000 C CNN
	1    13500 7300
	1    0    0    -1  
$EndComp
$Comp
L R R9
U 1 1
P 13500 7900
F 0 "R9" H 13500 7975 40  0000 C CNN
F 1 "330" H 13500 7825 40  0000 C CNN
F 2 "Resistors_ThroughHole:Resistor_Horizontal_RM7mm" H 13500 7900 60  0001 C CNN
F 3 "" H 13500 7900 60  0000 C CNN
	1    13500 7900
	1    0    0    -1  
$EndComp
Wire Wire Line
	13900 4300 13700 4300
Wire Wire Line
	13300 4300 12600 4300
Wire Wire Line
	12600 4900 13300 4900
Wire Wire Line
	13700 4900 14500 4900
Wire Wire Line
	14000 5500 13700 5500
Wire Wire Line
	13300 5500 12600 5500
Wire Wire Line
	12600 6100 13300 6100
Wire Wire Line
	14100 6100 13700 6100
Wire Wire Line
	14200 6700 13700 6700
Wire Wire Line
	13300 6700 12600 6700
Wire Wire Line
	14400 7900 13700 7900
Wire Wire Line
	13300 7900 12600 7900
Wire Wire Line
	12600 7300 13300 7300
Wire Wire Line
	14300 7300 13700 7300
Text Notes 14200 4400 0    60   ~ 0
1.7V drop per segment
Text Notes 13500 4700 0    60   ~ 0
orange\norange\nbrown
Text Notes 13600 4000 0    60   ~ 0
Aiming for 10mA per\nsegment
$Comp
L SPDT SW1
U 1 1
P 3800 5100
F 0 "SW1" H 3800 5300 70  0000 C CNN
F 1 "SPDT" H 3800 4900 70  0000 C CNN
F 2 "Buttons_Switches_ThroughHole:SW_Micro_SPST" H 3800 5100 60  0001 C CNN
F 3 "" H 3800 5100 60  0000 C CNN
	1    3800 5100
	0    1    1    0   
$EndComp
NoConn ~ 14500 5600
Wire Wire Line
	3900 5500 3900 6400
NoConn ~ 3700 5500
Connection ~ 3900 6400
Text Notes 4200 5500 0    60   ~ 0
Manual\nclock
Text Notes 4600 7500 0    60   ~ 0
Direct\naccess\npin\nheadder
Wire Wire Line
	3200 2400 4300 2400
Wire Wire Line
	4900 2000 4700 2000
Wire Wire Line
	3700 1800 3700 2000
$Comp
L Q_NPN_CBE Q1
U 1 1
P 12500 4100
F 0 "Q1" H 12700 4150 50  0000 L CNN
F 1 "Q_NPN_CBE" H 12700 4050 50  0000 L CNN
F 2 "TO_SOT_Packages_THT:TO-92_Inline_Narrow_Oval" H 12700 4200 50  0001 C CNN
F 3 "" H 12500 4100 50  0000 C CNN
	1    12500 4100
	1    0    0    -1  
$EndComp
$Comp
L Q_NPN_CBE Q2
U 1 1
P 12500 4700
F 0 "Q2" H 12700 4750 50  0000 L CNN
F 1 "Q_NPN_CBE" H 12700 4650 50  0000 L CNN
F 2 "TO_SOT_Packages_THT:TO-92_Inline_Narrow_Oval" H 12700 4800 50  0001 C CNN
F 3 "" H 12500 4700 50  0000 C CNN
	1    12500 4700
	1    0    0    -1  
$EndComp
$Comp
L Q_NPN_CBE Q3
U 1 1
P 12500 5300
F 0 "Q3" H 12700 5350 50  0000 L CNN
F 1 "Q_NPN_CBE" H 12700 5250 50  0000 L CNN
F 2 "TO_SOT_Packages_THT:TO-92_Inline_Narrow_Oval" H 12700 5400 50  0001 C CNN
F 3 "" H 12500 5300 50  0000 C CNN
	1    12500 5300
	1    0    0    -1  
$EndComp
$Comp
L Q_NPN_CBE Q4
U 1 1
P 12500 5900
F 0 "Q4" H 12700 5950 50  0000 L CNN
F 1 "Q_NPN_CBE" H 12700 5850 50  0000 L CNN
F 2 "TO_SOT_Packages_THT:TO-92_Inline_Narrow_Oval" H 12700 6000 50  0001 C CNN
F 3 "" H 12500 5900 50  0000 C CNN
	1    12500 5900
	1    0    0    -1  
$EndComp
$Comp
L Q_NPN_CBE Q5
U 1 1
P 12500 6500
F 0 "Q5" H 12700 6550 50  0000 L CNN
F 1 "Q_NPN_CBE" H 12700 6450 50  0000 L CNN
F 2 "TO_SOT_Packages_THT:TO-92_Inline_Narrow_Oval" H 12700 6600 50  0001 C CNN
F 3 "" H 12500 6500 50  0000 C CNN
	1    12500 6500
	1    0    0    -1  
$EndComp
$Comp
L Q_NPN_CBE Q6
U 1 1
P 12500 7100
F 0 "Q6" H 12700 7150 50  0000 L CNN
F 1 "Q_NPN_CBE" H 12700 7050 50  0000 L CNN
F 2 "TO_SOT_Packages_THT:TO-92_Inline_Narrow_Oval" H 12700 7200 50  0001 C CNN
F 3 "" H 12500 7100 50  0000 C CNN
	1    12500 7100
	1    0    0    -1  
$EndComp
$Comp
L Q_NPN_CBE Q7
U 1 1
P 12500 7700
F 0 "Q7" H 12700 7750 50  0000 L CNN
F 1 "Q_NPN_CBE" H 12700 7650 50  0000 L CNN
F 2 "TO_SOT_Packages_THT:TO-92_Inline_Narrow_Oval" H 12700 7800 50  0001 C CNN
F 3 "" H 12500 7700 50  0000 C CNN
	1    12500 7700
	1    0    0    -1  
$EndComp
Text Notes 12200 3900 0    60   ~ 0
BC547
$Comp
L CP1 C1
U 1 1
P 2200 5100
F 0 "C1" H 2250 5200 50  0000 L CNN
F 1 "2.2uF" H 2250 5000 50  0000 L CNN
F 2 "Capacitors_ThroughHole:C_Radial_D5_L6_P2.5" H 2200 5100 60  0001 C CNN
F 3 "" H 2200 5100 60  0000 C CNN
	1    2200 5100
	1    0    0    -1  
$EndComp
$EndSCHEMATC
